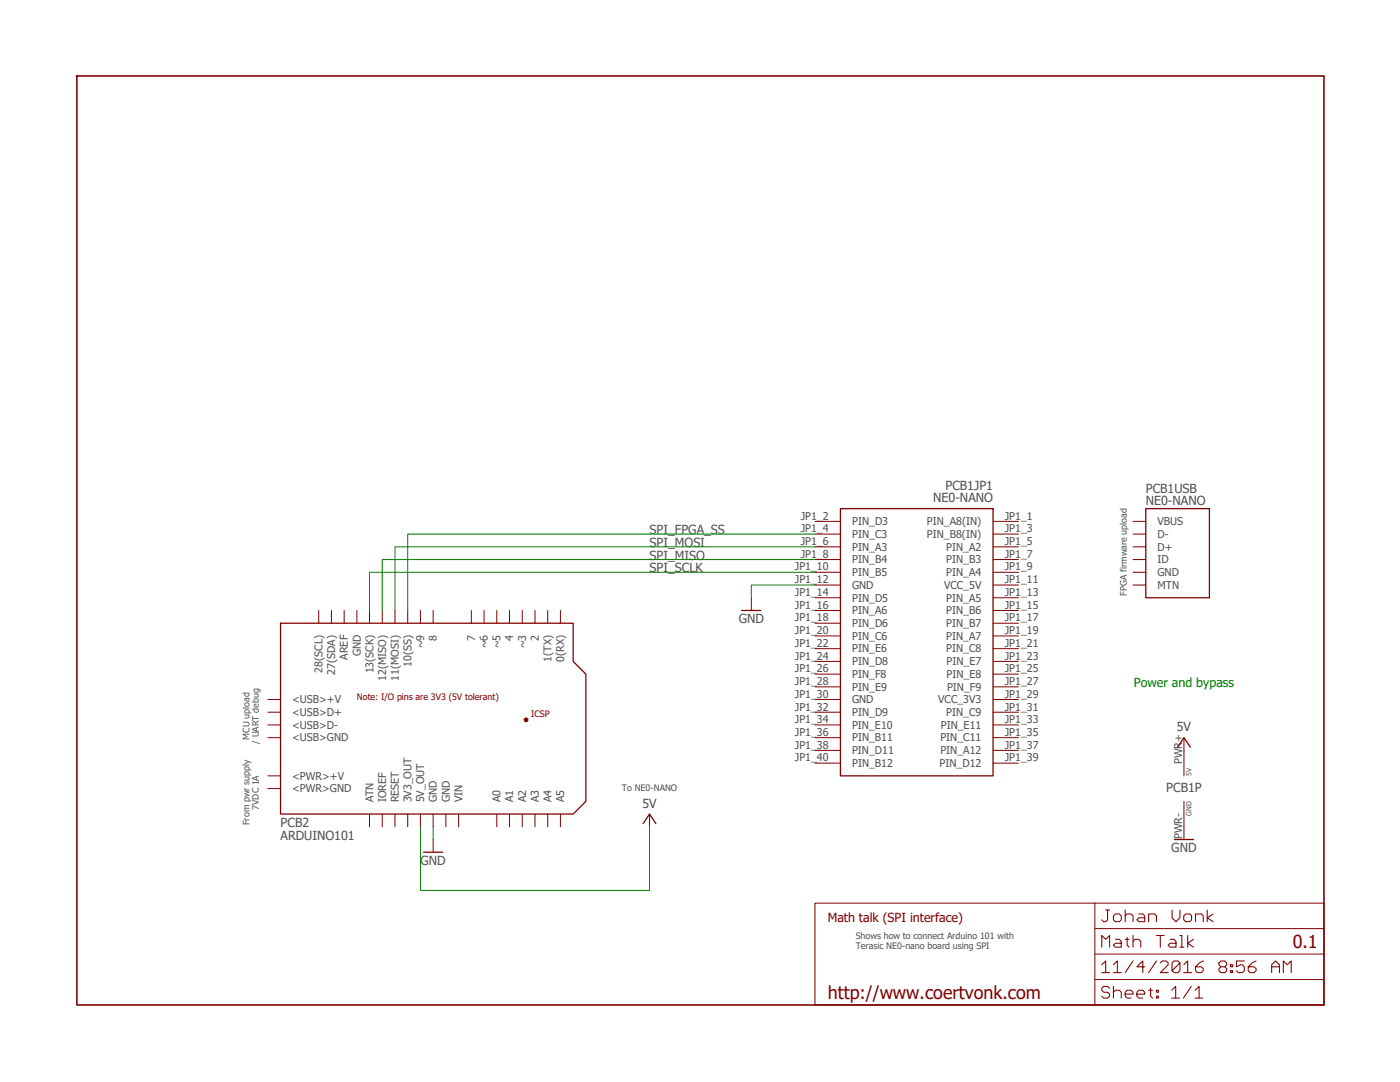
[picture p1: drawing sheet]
<?xml version="1.0" encoding="utf-8"?>
<!DOCTYPE eagle SYSTEM "eagle.dtd">
<eagle version="7.7.0">
<drawing>
<settings>
<setting alwaysvectorfont="no"/>
<setting verticaltext="up"/>
</settings>
<grid distance="0.1" unitdist="inch" unit="inch" style="lines" multiple="1" display="no" altdistance="0.01" altunitdist="inch" altunit="inch"/>
<schematic xreflabel="%F%N/%S.%C%R" xrefpart="/%S.%C%R">
<libraries>
<library name="Coert Vonk">
<symbols>
<symbol name="5V-GND">
<text x="1.524" y="-2.54" size="1.016" layer="95" rot="R90" align="bottom-right">GND</text>
<text x="1.524" y="2.54" size="1.016" layer="95" rot="R90">5V</text>
<text x="0" y="-0.762" size="1.778" layer="95" align="bottom-center">&gt;NAME</text>
<pin name="5V" x="0" y="7.62" visible="pad" length="middle" direction="pwr" rot="R270"/>
<pin name="GND" x="0" y="-7.62" visible="pad" length="middle" direction="pwr" rot="R90"/>
</symbol>
<symbol name="5V">
<wire x1="1.27" y1="-1.905" x2="0" y2="0" width="0.254" layer="94"/>
<wire x1="0" y1="0" x2="-1.27" y2="-1.905" width="0.254" layer="94"/>
<text x="0" y="1.27" size="1.778" layer="96" align="bottom-center">&gt;VALUE</text>
<pin name="+5V" x="0" y="-2.54" visible="off" length="short" direction="sup" rot="R90"/>
</symbol>
<symbol name="GND">
<wire x1="-1.905" y1="0" x2="1.905" y2="0" width="0.254" layer="94"/>
<text x="0" y="-2.54" size="1.778" layer="96" align="bottom-center">&gt;VALUE</text>
<pin name="GND" x="0" y="2.54" visible="off" length="short" direction="sup" rot="R270"/>
</symbol>
<symbol name="FRAME_LETTER_L">
<frame x1="0" y1="0" x2="248.92" y2="185.42" columns="12" rows="17" layer="94" border-left="no" border-top="no" border-right="no" border-bottom="no"/>
</symbol>
<symbol name="FRAME_DOCFIELD">
<wire x1="0" y1="0" x2="55.88" y2="0" width="0.1016" layer="94"/>
<wire x1="101.6" y1="20.32" x2="55.88" y2="20.32" width="0.1016" layer="94"/>
<wire x1="101.6" y1="20.32" x2="101.6" y2="15.24" width="0.1016" layer="94"/>
<wire x1="101.6" y1="15.24" x2="101.6" y2="10.16" width="0.1016" layer="94"/>
<wire x1="101.6" y1="10.16" x2="101.6" y2="5.08" width="0.1016" layer="94"/>
<wire x1="55.88" y1="5.08" x2="55.88" y2="0" width="0.1016" layer="94"/>
<wire x1="55.88" y1="0" x2="101.6" y2="0" width="0.1016" layer="94"/>
<wire x1="55.88" y1="20.32" x2="55.88" y2="15.24" width="0.1016" layer="94"/>
<wire x1="55.88" y1="15.24" x2="55.88" y2="10.16" width="0.1016" layer="94"/>
<wire x1="55.88" y1="10.16" x2="55.88" y2="5.08" width="0.1016" layer="94"/>
<wire x1="55.88" y1="5.08" x2="101.6" y2="5.08" width="0.1016" layer="94"/>
<wire x1="101.6" y1="5.08" x2="101.6" y2="0" width="0.1016" layer="94"/>
<text x="57.15" y="6.35" size="2.54" layer="94" font="vector">&gt;LAST_DATE_TIME</text>
<text x="57.15" y="1.27" size="2.54" layer="94" font="vector">Sheet:</text>
<text x="71.12" y="1.27" size="2.54" layer="94" font="vector">&gt;SHEET</text>
<text x="57.15" y="11.43" size="2.54" layer="94" font="vector">&gt;DRAWING_NAME</text>
<text x="100.33" y="11.43" size="2.54" layer="94" align="bottom-right">&gt;REV</text>
<text x="2.54" y="1.27" size="2.54" layer="94">&gt;URL</text>
<wire x1="55.88" y1="10.16" x2="101.6" y2="10.16" width="0.1016" layer="94"/>
<wire x1="55.88" y1="15.24" x2="101.6" y2="15.24" width="0.1016" layer="94"/>
<wire x1="55.88" y1="20.32" x2="0" y2="20.32" width="0.1016" layer="94"/>
<wire x1="0" y1="20.32" x2="0" y2="0" width="0.1016" layer="94"/>
<text x="2.54" y="16.51" size="1.778" layer="94">&gt;DESCRIPTION</text>
<text x="57.15" y="16.51" size="2.54" layer="94" font="vector">&gt;AUTHOR_NAME</text>
</symbol>
<symbol name="ARDUINO101">
<pin name="28(SCL)" x="7.62" y="40.64" visible="pin" length="short" rot="R270"/>
<pin name="27(SDA)" x="10.16" y="40.64" visible="pin" length="short" rot="R270"/>
<pin name="AREF" x="12.7" y="40.64" visible="pin" length="short" rot="R270"/>
<pin name="GND@3" x="15.24" y="40.64" visible="pin" length="short" direction="pwr" rot="R270"/>
<pin name="13(SCK)" x="17.78" y="40.64" visible="pin" length="short" rot="R270"/>
<pin name="12(MISO)" x="20.32" y="40.64" visible="pin" length="short" rot="R270"/>
<pin name="11(MOSI)" x="22.86" y="40.64" visible="pin" length="short" rot="R270"/>
<pin name="10(SS)" x="25.4" y="40.64" visible="pin" length="short" rot="R270"/>
<pin name="~9" x="27.94" y="40.64" visible="pin" length="short" rot="R270"/>
<pin name="8" x="30.48" y="40.64" visible="pin" length="short" rot="R270"/>
<pin name="7" x="38.1" y="40.64" visible="pin" length="short" rot="R270"/>
<pin name="~6" x="40.64" y="40.64" visible="pin" length="short" rot="R270"/>
<pin name="~5" x="43.18" y="40.64" visible="pin" length="short" rot="R270"/>
<pin name="4" x="45.72" y="40.64" visible="pin" length="short" rot="R270"/>
<pin name="~3" x="48.26" y="40.64" visible="pin" length="short" rot="R270"/>
<pin name="2" x="50.8" y="40.64" visible="pin" length="short" rot="R270"/>
<pin name="1(TX)" x="53.34" y="40.64" visible="pin" length="short" rot="R270"/>
<pin name="0(RX)" x="55.88" y="40.64" visible="pin" length="short" rot="R270"/>
<pin name="A5" x="55.88" y="-2.54" visible="pin" length="short" rot="R90"/>
<pin name="A4" x="53.34" y="-2.54" visible="pin" length="short" rot="R90"/>
<pin name="A3" x="50.8" y="-2.54" visible="pin" length="short" rot="R90"/>
<pin name="A2" x="48.26" y="-2.54" visible="pin" length="short" rot="R90"/>
<pin name="A1" x="45.72" y="-2.54" visible="pin" length="short" rot="R90"/>
<pin name="A0" x="43.18" y="-2.54" visible="pin" length="short" rot="R90"/>
<pin name="VIN" x="35.56" y="-2.54" visible="pin" length="short" rot="R90"/>
<pin name="GND@2" x="33.02" y="-2.54" visible="pin" length="short" direction="pwr" rot="R90"/>
<pin name="GND@1" x="30.48" y="-2.54" visible="pin" length="short" direction="pwr" rot="R90"/>
<pin name="5V_OUT" x="27.94" y="-2.54" visible="pin" length="short" direction="pwr" rot="R90"/>
<pin name="3V3_OUT" x="25.4" y="-2.54" visible="pin" length="short" direction="pwr" rot="R90"/>
<pin name="RESET" x="22.86" y="-2.54" visible="pin" length="short" rot="R90"/>
<pin name="IOREF" x="20.32" y="-2.54" visible="pin" length="short" rot="R90"/>
<pin name="ATN" x="17.78" y="-2.54" visible="pin" length="short" rot="R90"/>
<pin name="&lt;PWR&gt;GND" x="-2.54" y="5.08" visible="pin" length="short"/>
<pin name="&lt;PWR&gt;+V" x="-2.54" y="7.62" visible="pin" length="short"/>
<pin name="&lt;USB&gt;GND" x="-2.54" y="15.24" visible="pin" length="short" direction="pwr"/>
<pin name="&lt;USB&gt;D-" x="-2.54" y="17.78" visible="pin" length="short"/>
<pin name="&lt;USB&gt;D+" x="-2.54" y="20.32" visible="pin" length="short"/>
<pin name="&lt;USB&gt;+V" x="-2.54" y="22.86" visible="pin" length="short" direction="pwr"/>
<wire x1="0" y1="38.1" x2="58.42" y2="38.1" width="0.254" layer="94"/>
<wire x1="58.42" y1="38.1" x2="58.42" y2="30.48" width="0.254" layer="94"/>
<wire x1="58.42" y1="30.48" x2="60.96" y2="27.94" width="0.254" layer="94"/>
<wire x1="60.96" y1="27.94" x2="60.96" y2="2.54" width="0.254" layer="94"/>
<wire x1="60.96" y1="2.54" x2="58.42" y2="0" width="0.254" layer="94"/>
<wire x1="58.42" y1="0" x2="0" y2="0" width="0.254" layer="94"/>
<wire x1="0" y1="0" x2="0" y2="38.1" width="0.254" layer="94"/>
<pin name="+5V" x="53.34" y="17.78" visible="off" length="point"/>
<pin name="MOSI" x="53.34" y="15.24" visible="off" length="point"/>
<pin name="GND_" x="53.34" y="12.7" visible="off" length="point"/>
<pin name="RESET." x="50.8" y="12.7" visible="off" length="point" rot="R180"/>
<pin name="SCK" x="50.8" y="15.24" visible="off" length="point" rot="R180"/>
<pin name="MISO" x="50.8" y="17.78" visible="off" length="point" rot="R180"/>
<text x="50.038" y="19.304" size="1.27" layer="94">ICSP</text>
<circle x="49.022" y="18.796" radius="0.254" width="0.254" layer="94"/>
<text x="15.24" y="22.86" size="1.27" layer="94">Note: I/O pins are 3V3 (5V tolerant)</text>
<text x="0" y="-2.54" size="1.778" layer="95">&gt;NAME</text>
<text x="0" y="-5.08" size="1.778" layer="96">&gt;VALUE</text>
</symbol>
<symbol name="NE0-NANO-JP1">
<pin name="PIN_A8(IN)" x="-5.08" y="50.8" length="middle" direction="in"/>
<pin name="PIN_D3" x="35.56" y="50.8" length="middle" rot="R180"/>
<pin name="PIN_B8(IN)" x="-5.08" y="48.26" length="middle" direction="in"/>
<pin name="PIN_C3" x="35.56" y="48.26" length="middle" rot="R180"/>
<pin name="PIN_A2" x="-5.08" y="45.72" length="middle"/>
<pin name="PIN_A3" x="35.56" y="45.72" length="middle" rot="R180"/>
<pin name="PIN_B3" x="-5.08" y="43.18" length="middle"/>
<pin name="PIN_B4" x="35.56" y="43.18" length="middle" rot="R180"/>
<pin name="PIN_A4" x="-5.08" y="40.64" length="middle"/>
<pin name="PIN_B5" x="35.56" y="40.64" length="middle" rot="R180"/>
<pin name="VCC_5V" x="-5.08" y="38.1" length="middle"/>
<pin name="GND@1" x="35.56" y="38.1" length="middle" rot="R180"/>
<pin name="PIN_A5" x="-5.08" y="35.56" length="middle"/>
<pin name="PIN_D5" x="35.56" y="35.56" length="middle" rot="R180"/>
<pin name="PIN_B6" x="-5.08" y="33.02" length="middle"/>
<pin name="PIN_A6" x="35.56" y="33.02" length="middle" rot="R180"/>
<pin name="PIN_B7" x="-5.08" y="30.48" length="middle"/>
<pin name="PIN_D6" x="35.56" y="30.48" length="middle" rot="R180"/>
<pin name="PIN_A7" x="-5.08" y="27.94" length="middle"/>
<pin name="PIN_C6" x="35.56" y="27.94" length="middle" rot="R180"/>
<pin name="PIN_C8" x="-5.08" y="25.4" length="middle"/>
<pin name="PIN_E6" x="35.56" y="25.4" length="middle" rot="R180"/>
<pin name="PIN_E7" x="-5.08" y="22.86" length="middle"/>
<pin name="PIN_D8" x="35.56" y="22.86" length="middle" rot="R180"/>
<pin name="PIN_E8" x="-5.08" y="20.32" length="middle"/>
<pin name="PIN_F8" x="35.56" y="20.32" length="middle" rot="R180"/>
<pin name="PIN_F9" x="-5.08" y="17.78" length="middle"/>
<pin name="PIN_E9" x="35.56" y="17.78" length="middle" rot="R180"/>
<pin name="VCC_3V3" x="-5.08" y="15.24" length="middle"/>
<pin name="GND@2" x="35.56" y="15.24" length="middle" rot="R180"/>
<pin name="PIN_C9" x="-5.08" y="12.7" length="middle"/>
<pin name="PIN_D9" x="35.56" y="12.7" length="middle" rot="R180"/>
<pin name="PIN_E11" x="-5.08" y="10.16" length="middle"/>
<pin name="PIN_E10" x="35.56" y="10.16" length="middle" rot="R180"/>
<pin name="PIN_C11" x="-5.08" y="7.62" length="middle"/>
<pin name="PIN_B11" x="35.56" y="7.62" length="middle" rot="R180"/>
<pin name="PIN_A12" x="-5.08" y="5.08" length="middle"/>
<pin name="PIN_D11" x="35.56" y="5.08" length="middle" rot="R180"/>
<pin name="PIN_D12" x="-5.08" y="2.54" length="middle"/>
<pin name="PIN_B12" x="35.56" y="2.54" length="middle" rot="R180"/>
<wire x1="0" y1="53.34" x2="30.48" y2="53.34" width="0.254" layer="94"/>
<wire x1="30.48" y1="53.34" x2="30.48" y2="0" width="0.254" layer="94"/>
<wire x1="30.48" y1="0" x2="0" y2="0" width="0.254" layer="94"/>
<wire x1="0" y1="0" x2="0" y2="53.34" width="0.254" layer="94"/>
<text x="0" y="57.15" size="1.778" layer="95">&gt;NAME</text>
<text x="0" y="54.61" size="1.778" layer="96">&gt;VALUE</text>
</symbol>
<symbol name="NE0-NANO-JP2">
<pin name="PIN_T9(IN)" x="-5.08" y="50.8" length="middle" direction="in"/>
<pin name="PIN_F13" x="35.56" y="50.8" length="middle" rot="R180"/>
<pin name="PIN_R9(IN)" x="-5.08" y="48.26" length="middle" direction="in"/>
<pin name="PIN_T15" x="35.56" y="48.26" length="middle" rot="R180"/>
<pin name="PIN_T14" x="-5.08" y="45.72" length="middle"/>
<pin name="PIN_T13" x="35.56" y="45.72" length="middle" rot="R180"/>
<pin name="PIN_R13" x="-5.08" y="43.18" length="middle"/>
<pin name="PIN_T12" x="35.56" y="43.18" length="middle" rot="R180"/>
<pin name="PIN_R12" x="-5.08" y="40.64" length="middle"/>
<pin name="PIN_T11" x="35.56" y="40.64" length="middle" rot="R180"/>
<pin name="VCC_5V" x="-5.08" y="38.1" length="middle"/>
<pin name="GND@1" x="35.56" y="38.1" length="middle" rot="R180"/>
<pin name="PIN_T10" x="-5.08" y="35.56" length="middle"/>
<pin name="PIN_R11" x="35.56" y="35.56" length="middle" rot="R180"/>
<pin name="PIN_P11" x="-5.08" y="33.02" length="middle"/>
<pin name="PIN_R10" x="35.56" y="33.02" length="middle" rot="R180"/>
<pin name="PIN_N12" x="-5.08" y="30.48" length="middle"/>
<pin name="PIN_P9" x="35.56" y="30.48" length="middle" rot="R180"/>
<pin name="PIN_N9" x="-5.08" y="27.94" length="middle"/>
<pin name="PIN_N11" x="35.56" y="27.94" length="middle" rot="R180"/>
<pin name="PIN_L16" x="-5.08" y="25.4" length="middle"/>
<pin name="PIN_K16" x="35.56" y="25.4" length="middle" rot="R180"/>
<pin name="PIN_R16" x="-5.08" y="22.86" length="middle"/>
<pin name="PIN_L15" x="35.56" y="22.86" length="middle" rot="R180"/>
<pin name="PIN_P15" x="-5.08" y="20.32" length="middle"/>
<pin name="PIN_P16" x="35.56" y="20.32" length="middle" rot="R180"/>
<pin name="PIN_R14" x="-5.08" y="17.78" length="middle"/>
<pin name="PIN_N16" x="35.56" y="17.78" length="middle" rot="R180"/>
<pin name="VCC_3V3" x="-5.08" y="15.24" length="middle"/>
<pin name="GND@2" x="35.56" y="15.24" length="middle" rot="R180"/>
<pin name="PIN_N15" x="-5.08" y="12.7" length="middle"/>
<pin name="PIN_P14" x="35.56" y="12.7" length="middle" rot="R180"/>
<pin name="PIN_L14" x="-5.08" y="10.16" length="middle"/>
<pin name="PIN_N14" x="35.56" y="10.16" length="middle" rot="R180"/>
<pin name="PIN_M10" x="-5.08" y="7.62" length="middle"/>
<pin name="PIN_L13" x="35.56" y="7.62" length="middle" rot="R180"/>
<pin name="PIN_J16" x="-5.08" y="5.08" length="middle"/>
<pin name="PIN_K15" x="35.56" y="5.08" length="middle" rot="R180"/>
<pin name="PIN_J13" x="-5.08" y="2.54" length="middle"/>
<pin name="PIN_J14" x="35.56" y="2.54" length="middle" rot="R180"/>
<wire x1="0" y1="53.34" x2="30.48" y2="53.34" width="0.254" layer="94"/>
<wire x1="30.48" y1="53.34" x2="30.48" y2="0" width="0.254" layer="94"/>
<wire x1="30.48" y1="0" x2="0" y2="0" width="0.254" layer="94"/>
<wire x1="0" y1="0" x2="0" y2="53.34" width="0.254" layer="94"/>
<text x="0" y="57.15" size="1.778" layer="95">&gt;NAME</text>
<text x="0" y="54.61" size="1.778" layer="96">&gt;VALUE</text>
</symbol>
<symbol name="NE0-NANO-JP3">
<pin name="VCC_3.3V" x="-5.08" y="33.02" length="middle"/>
<pin name="PIN_E15(IN)" x="35.56" y="33.02" length="middle" direction="in" rot="R180"/>
<pin name="PIN_E16(IN)" x="-5.08" y="30.48" length="middle" direction="in"/>
<pin name="PIN_M16(IN)" x="35.56" y="30.48" length="middle" direction="in" rot="R180"/>
<pin name="PIN_A14" x="-5.08" y="27.94" length="middle"/>
<pin name="PIN_B16" x="35.56" y="27.94" length="middle" rot="R180"/>
<pin name="PIN_C14" x="-5.08" y="25.4" length="middle"/>
<pin name="PIN_C16" x="35.56" y="25.4" length="middle" rot="R180"/>
<pin name="PIN_C15" x="-5.08" y="22.86" length="middle"/>
<pin name="PIN_D16" x="35.56" y="22.86" length="middle" rot="R180"/>
<pin name="PIN_D15" x="-5.08" y="20.32" length="middle"/>
<pin name="PIN_D14" x="35.56" y="20.32" length="middle" rot="R180"/>
<pin name="PIN_F15" x="-5.08" y="17.78" length="middle"/>
<pin name="PIN_F16" x="35.56" y="17.78" length="middle" rot="R180"/>
<pin name="PIN_F14" x="-5.08" y="15.24" length="middle"/>
<pin name="PIN_G16" x="35.56" y="15.24" length="middle" rot="R180"/>
<pin name="PIN_G15" x="-5.08" y="12.7" length="middle"/>
<pin name="ANALOG_IN5" x="35.56" y="12.7" length="middle" rot="R180"/>
<pin name="ANALOG_IN6" x="-5.08" y="10.16" length="middle"/>
<pin name="ANALOG_IN7" x="35.56" y="10.16" length="middle" rot="R180"/>
<pin name="ANALOG_IN3" x="-5.08" y="7.62" length="middle"/>
<pin name="ANALOG_IN2" x="35.56" y="7.62" length="middle" rot="R180"/>
<pin name="ANALOG_IN4" x="-5.08" y="5.08" length="middle"/>
<pin name="ANALOG_IN0" x="35.56" y="5.08" length="middle" rot="R180"/>
<pin name="ANALOG_IN1" x="-5.08" y="2.54" length="middle"/>
<pin name="GND" x="35.56" y="2.54" length="middle" rot="R180"/>
<wire x1="0" y1="35.56" x2="30.48" y2="35.56" width="0.254" layer="94"/>
<wire x1="30.48" y1="35.56" x2="30.48" y2="0" width="0.254" layer="94"/>
<wire x1="30.48" y1="0" x2="0" y2="0" width="0.254" layer="94"/>
<wire x1="0" y1="0" x2="0" y2="35.56" width="0.254" layer="94"/>
<text x="0" y="39.37" size="1.778" layer="95">&gt;NAME</text>
<text x="0" y="36.83" size="1.778" layer="96">&gt;VALUE</text>
</symbol>
<symbol name="USB-5PIN">
<wire x1="12.7" y1="12.7" x2="0" y2="12.7" width="0.254" layer="94"/>
<wire x1="0" y1="12.7" x2="0" y2="-5.08" width="0.254" layer="94"/>
<wire x1="0" y1="-5.08" x2="12.7" y2="-5.08" width="0.254" layer="94"/>
<pin name="D+" x="-2.54" y="5.08" visible="pin" length="short"/>
<pin name="D-" x="-2.54" y="7.62" visible="pin" length="short"/>
<pin name="VBUS" x="-2.54" y="10.16" visible="pin" length="short"/>
<pin name="GND" x="-2.54" y="0" visible="pin" length="short"/>
<pin name="ID" x="-2.54" y="2.54" visible="pin" length="short"/>
<pin name="MTN" x="-2.54" y="-2.54" visible="pin" length="short"/>
<text x="0" y="15.875" size="1.778" layer="95">&gt;NAME</text>
<text x="0" y="13.335" size="1.778" layer="96">&gt;VALUE</text>
<wire x1="12.7" y1="12.7" x2="12.7" y2="-5.08" width="0.254" layer="94"/>
</symbol>
</symbols>
<devicesets>
<deviceset name="5V" prefix="P+">
<gates>
<gate name="1" symbol="5V" x="0" y="0"/>
</gates>
<devices>
<device name="">
<technologies>
<technology name=""/>
</technologies>
</device>
</devices>
</deviceset>
<deviceset name="GND" prefix="GND">
<gates>
<gate name="1" symbol="GND" x="0" y="0"/>
</gates>
<devices>
<device name="">
<technologies>
<technology name=""/>
</technologies>
</device>
</devices>
</deviceset>
<deviceset name="FRAME_LETTER_L">
<gates>
<gate name="G$1" symbol="FRAME_LETTER_L" x="0" y="0"/>
<gate name="G$2" symbol="FRAME_DOCFIELD" x="147.32" y="0"/>
</gates>
<devices>
<device name="">
<technologies>
<technology name="">
<attribute name="AUTHOR_NAME" value="Coert Vonk" constant="no"/>
<attribute name="DESCRIPTION" value="To enter description, right-clicking frame and select attributes" constant="no"/>
</technology>
</technologies>
</device>
</devices>
</deviceset>
<deviceset name="ARDUINO101" prefix="PCB">
<gates>
<gate name="G$1" symbol="ARDUINO101" x="0" y="0"/>
</gates>
<devices>
<device name="" package="ARDUINO101">
<connects>
<connect gate="G$1" pin="+5V" pad="+5V"/>
<connect gate="G$1" pin="0(RX)" pad="0"/>
<connect gate="G$1" pin="1(TX)" pad="1"/>
<connect gate="G$1" pin="10(SS)" pad="10"/>
<connect gate="G$1" pin="11(MOSI)" pad="11"/>
<connect gate="G$1" pin="12(MISO)" pad="12"/>
<connect gate="G$1" pin="13(SCK)" pad="13"/>
<connect gate="G$1" pin="2" pad="2"/>
<connect gate="G$1" pin="27(SDA)" pad="SDA"/>
<connect gate="G$1" pin="28(SCL)" pad="SCL"/>
<connect gate="G$1" pin="3V3_OUT" pad="3.3V"/>
<connect gate="G$1" pin="4" pad="4"/>
<connect gate="G$1" pin="5V_OUT" pad="5V"/>
<connect gate="G$1" pin="7" pad="7"/>
<connect gate="G$1" pin="8" pad="8"/>
<connect gate="G$1" pin="&lt;PWR&gt;+V" pad="&lt;PWR&gt;+V"/>
<connect gate="G$1" pin="&lt;PWR&gt;GND" pad="&lt;PWR&gt;-V"/>
<connect gate="G$1" pin="&lt;USB&gt;+V" pad="&lt;USB&gt;+V"/>
<connect gate="G$1" pin="&lt;USB&gt;D+" pad="&lt;USB&gt;D+"/>
<connect gate="G$1" pin="&lt;USB&gt;D-" pad="&lt;USB&gt;D-"/>
<connect gate="G$1" pin="&lt;USB&gt;GND" pad="&lt;USB&gt;GND"/>
<connect gate="G$1" pin="A0" pad="A0"/>
<connect gate="G$1" pin="A1" pad="A1"/>
<connect gate="G$1" pin="A2" pad="A2"/>
<connect gate="G$1" pin="A3" pad="A3"/>
<connect gate="G$1" pin="A4" pad="A4"/>
<connect gate="G$1" pin="A5" pad="A5"/>
<connect gate="G$1" pin="AREF" pad="AREF"/>
<connect gate="G$1" pin="ATN" pad="ATN"/>
<connect gate="G$1" pin="GND@1" pad="GND.."/>
<connect gate="G$1" pin="GND@2" pad="GND."/>
<connect gate="G$1" pin="GND@3" pad="GND"/>
<connect gate="G$1" pin="GND_" pad="GND_"/>
<connect gate="G$1" pin="IOREF" pad="I/OREF"/>
<connect gate="G$1" pin="MISO" pad="MISO"/>
<connect gate="G$1" pin="MOSI" pad="MOSI"/>
<connect gate="G$1" pin="RESET" pad="RESET"/>
<connect gate="G$1" pin="RESET." pad="RESET."/>
<connect gate="G$1" pin="SCK" pad="SCK"/>
<connect gate="G$1" pin="VIN" pad="VIN"/>
<connect gate="G$1" pin="~3" pad="3"/>
<connect gate="G$1" pin="~5" pad="5"/>
<connect gate="G$1" pin="~6" pad="6"/>
<connect gate="G$1" pin="~9" pad="9"/>
</connects>
<technologies>
<technology name=""/>
</technologies>
</device>
</devices>
</deviceset>
<deviceset name="NE0-NANO" prefix="PCB">
<gates>
<gate name="JP1" symbol="NE0-NANO-JP1" x="-43.18" y="0"/>
<gate name="JP2" symbol="NE0-NANO-JP2" x="7.62" y="0"/>
<gate name="JP3" symbol="NE0-NANO-JP3" x="66.04" y="15.24"/>
<gate name="P" symbol="5V-GND" x="66.04" y="-5.08"/>
<gate name="USB" symbol="USB-5PIN" x="88.9" y="-10.16"/>
</gates>
<devices>
<device name="" package="NE0-NANO">
<connects>
<connect gate="JP1" pin="GND@1" pad="JP1_12"/>
<connect gate="JP1" pin="GND@2" pad="JP1_30"/>
<connect gate="JP1" pin="PIN_A12" pad="JP1_37"/>
<connect gate="JP1" pin="PIN_A2" pad="JP1_5"/>
<connect gate="JP1" pin="PIN_A3" pad="JP1_6"/>
<connect gate="JP1" pin="PIN_A4" pad="JP1_9"/>
<connect gate="JP1" pin="PIN_A5" pad="JP1_13"/>
<connect gate="JP1" pin="PIN_A6" pad="JP1_16"/>
<connect gate="JP1" pin="PIN_A7" pad="JP1_19"/>
<connect gate="JP1" pin="PIN_A8(IN)" pad="JP1_1"/>
<connect gate="JP1" pin="PIN_B11" pad="JP1_36"/>
<connect gate="JP1" pin="PIN_B12" pad="JP1_40"/>
<connect gate="JP1" pin="PIN_B3" pad="JP1_7"/>
<connect gate="JP1" pin="PIN_B4" pad="JP1_8"/>
<connect gate="JP1" pin="PIN_B5" pad="JP1_10"/>
<connect gate="JP1" pin="PIN_B6" pad="JP1_15"/>
<connect gate="JP1" pin="PIN_B7" pad="JP1_17"/>
<connect gate="JP1" pin="PIN_B8(IN)" pad="JP1_3"/>
<connect gate="JP1" pin="PIN_C11" pad="JP1_35"/>
<connect gate="JP1" pin="PIN_C3" pad="JP1_4"/>
<connect gate="JP1" pin="PIN_C6" pad="JP1_20"/>
<connect gate="JP1" pin="PIN_C8" pad="JP1_21"/>
<connect gate="JP1" pin="PIN_C9" pad="JP1_31"/>
<connect gate="JP1" pin="PIN_D11" pad="JP1_38"/>
<connect gate="JP1" pin="PIN_D12" pad="JP1_39"/>
<connect gate="JP1" pin="PIN_D3" pad="JP1_2"/>
<connect gate="JP1" pin="PIN_D5" pad="JP1_14"/>
<connect gate="JP1" pin="PIN_D6" pad="JP1_18"/>
<connect gate="JP1" pin="PIN_D8" pad="JP1_24"/>
<connect gate="JP1" pin="PIN_D9" pad="JP1_32"/>
<connect gate="JP1" pin="PIN_E10" pad="JP1_34"/>
<connect gate="JP1" pin="PIN_E11" pad="JP1_33"/>
<connect gate="JP1" pin="PIN_E6" pad="JP1_22"/>
<connect gate="JP1" pin="PIN_E7" pad="JP1_23"/>
<connect gate="JP1" pin="PIN_E8" pad="JP1_25"/>
<connect gate="JP1" pin="PIN_E9" pad="JP1_28"/>
<connect gate="JP1" pin="PIN_F8" pad="JP1_26"/>
<connect gate="JP1" pin="PIN_F9" pad="JP1_27"/>
<connect gate="JP1" pin="VCC_3V3" pad="JP1_29"/>
<connect gate="JP1" pin="VCC_5V" pad="JP1_11"/>
<connect gate="JP2" pin="GND@1" pad="JP2_12"/>
<connect gate="JP2" pin="GND@2" pad="JP2_30"/>
<connect gate="JP2" pin="PIN_F13" pad="JP2_2"/>
<connect gate="JP2" pin="PIN_J13" pad="JP2_39"/>
<connect gate="JP2" pin="PIN_J14" pad="JP2_40"/>
<connect gate="JP2" pin="PIN_J16" pad="JP2_37"/>
<connect gate="JP2" pin="PIN_K15" pad="JP2_38"/>
<connect gate="JP2" pin="PIN_K16" pad="JP2_22"/>
<connect gate="JP2" pin="PIN_L13" pad="JP2_36"/>
<connect gate="JP2" pin="PIN_L14" pad="JP2_33"/>
<connect gate="JP2" pin="PIN_L15" pad="JP2_24"/>
<connect gate="JP2" pin="PIN_L16" pad="JP2_21"/>
<connect gate="JP2" pin="PIN_M10" pad="JP2_35"/>
<connect gate="JP2" pin="PIN_N11" pad="JP2_20"/>
<connect gate="JP2" pin="PIN_N12" pad="JP2_17"/>
<connect gate="JP2" pin="PIN_N14" pad="JP2_34"/>
<connect gate="JP2" pin="PIN_N15" pad="JP2_31"/>
<connect gate="JP2" pin="PIN_N16" pad="JP2_28"/>
<connect gate="JP2" pin="PIN_N9" pad="JP2_19"/>
<connect gate="JP2" pin="PIN_P11" pad="JP2_15"/>
<connect gate="JP2" pin="PIN_P14" pad="JP2_32"/>
<connect gate="JP2" pin="PIN_P15" pad="JP2_25"/>
<connect gate="JP2" pin="PIN_P16" pad="JP2_26"/>
<connect gate="JP2" pin="PIN_P9" pad="JP2_18"/>
<connect gate="JP2" pin="PIN_R10" pad="JP2_16"/>
<connect gate="JP2" pin="PIN_R11" pad="JP2_14"/>
<connect gate="JP2" pin="PIN_R12" pad="JP2_9"/>
<connect gate="JP2" pin="PIN_R13" pad="JP2_7"/>
<connect gate="JP2" pin="PIN_R14" pad="JP2_27"/>
<connect gate="JP2" pin="PIN_R16" pad="JP2_23"/>
<connect gate="JP2" pin="PIN_R9(IN)" pad="JP2_3"/>
<connect gate="JP2" pin="PIN_T10" pad="JP2_13"/>
<connect gate="JP2" pin="PIN_T11" pad="JP2_10"/>
<connect gate="JP2" pin="PIN_T12" pad="JP2_8"/>
<connect gate="JP2" pin="PIN_T13" pad="JP2_6"/>
<connect gate="JP2" pin="PIN_T14" pad="JP2_5"/>
<connect gate="JP2" pin="PIN_T15" pad="JP2_4"/>
<connect gate="JP2" pin="PIN_T9(IN)" pad="JP2_1"/>
<connect gate="JP2" pin="VCC_3V3" pad="JP2_29"/>
<connect gate="JP2" pin="VCC_5V" pad="JP2_11"/>
<connect gate="JP3" pin="ANALOG_IN0" pad="JP3_24"/>
<connect gate="JP3" pin="ANALOG_IN1" pad="JP3_25"/>
<connect gate="JP3" pin="ANALOG_IN2" pad="JP3_22"/>
<connect gate="JP3" pin="ANALOG_IN3" pad="JP3_21"/>
<connect gate="JP3" pin="ANALOG_IN4" pad="JP3_23"/>
<connect gate="JP3" pin="ANALOG_IN5" pad="JP3_18"/>
<connect gate="JP3" pin="ANALOG_IN6" pad="JP3_19"/>
<connect gate="JP3" pin="ANALOG_IN7" pad="JP3_20"/>
<connect gate="JP3" pin="GND" pad="JP3_26"/>
<connect gate="JP3" pin="PIN_A14" pad="JP3_5"/>
<connect gate="JP3" pin="PIN_B16" pad="JP3_6"/>
<connect gate="JP3" pin="PIN_C14" pad="JP3_7"/>
<connect gate="JP3" pin="PIN_C15" pad="JP3_9"/>
<connect gate="JP3" pin="PIN_C16" pad="JP3_8"/>
<connect gate="JP3" pin="PIN_D14" pad="JP3_12"/>
<connect gate="JP3" pin="PIN_D15" pad="JP3_11"/>
<connect gate="JP3" pin="PIN_D16" pad="JP3_10"/>
<connect gate="JP3" pin="PIN_E15(IN)" pad="JP3_2"/>
<connect gate="JP3" pin="PIN_E16(IN)" pad="JP3_3"/>
<connect gate="JP3" pin="PIN_F14" pad="JP3_15"/>
<connect gate="JP3" pin="PIN_F15" pad="JP3_13"/>
<connect gate="JP3" pin="PIN_F16" pad="JP3_14"/>
<connect gate="JP3" pin="PIN_G15" pad="JP3_17"/>
<connect gate="JP3" pin="PIN_G16" pad="JP3_16"/>
<connect gate="JP3" pin="PIN_M16(IN)" pad="JP3_4"/>
<connect gate="JP3" pin="VCC_3.3V" pad="JP3_1"/>
<connect gate="P" pin="5V" pad="PWR+"/>
<connect gate="P" pin="GND" pad="PWR-"/>
<connect gate="USB" pin="D+" pad="USB_D+"/>
<connect gate="USB" pin="D-" pad="USB_D-"/>
<connect gate="USB" pin="GND" pad="USB_GND"/>
<connect gate="USB" pin="ID" pad="USB_ID"/>
<connect gate="USB" pin="MTN" pad="USB_MTN@1"/>
<connect gate="USB" pin="VBUS" pad="USB_VBUS"/>
</connects>
<technologies>
<technology name=""/>
</technologies>
</device>
</devices>
</deviceset>
</devicesets>
</library>
</libraries>
<attributes>
</attributes>
<variantdefs>
</variantdefs>
<classes>
<class number="0" name="default" width="0" drill="0">
</class>
</classes>
<parts>
<part name="P+6" library="Coert Vonk" deviceset="5V" device=""/>
<part name="P+7" library="Coert Vonk" deviceset="5V" device=""/>
<part name="GND1" library="Coert Vonk" deviceset="GND" device=""/>
<part name="GND7" library="Coert Vonk" deviceset="GND" device=""/>
<part name="U$1" library="Coert Vonk" deviceset="FRAME_LETTER_L" device="">
<attribute name="AUTHOR_NAME" value="Johan Vonk"/>
<attribute name="DESCRIPTION" value="Math talk (SPI interface)"/>
<attribute name="REV" value="0.1"/>
<attribute name="URL" value="http://www.coertvonk.com"/>
</part>
<part name="GND11" library="Coert Vonk" deviceset="GND" device=""/>
<part name="PCB2" library="Coert Vonk" deviceset="ARDUINO101" device=""/>
<part name="PCB1" library="Coert Vonk" deviceset="NE0-NANO" device=""/>
</parts>
<sheets>
<sheet>
<plain>
<text x="36.322" y="37.338" size="1.27" layer="97" rot="R90" align="bottom-center">MCU upload
/ UART debug</text>
<text x="209.55" y="70.104" size="1.27" layer="97" rot="R90" align="bottom-center">FPGA firmware upload</text>
<text x="114.3" y="22.352" size="1.27" layer="97" align="bottom-center">To NE0-NANO</text>
<text x="220.98" y="43.18" size="1.778" layer="91" align="bottom-center">Power and bypass</text>
<text x="36.322" y="22.098" size="1.27" layer="97" rot="R90" align="bottom-center">From pwr supply
7VDC 1A</text>
<text x="155.448" y="-9.144" size="1.27" layer="97">Shows how to connect Arduino 101 with
Terasic NE0-nano board using SPI</text>
</plain>
<instances>
<instance part="P+6" gate="1" x="220.98" y="33.02"/>
<instance part="P+7" gate="1" x="114.3" y="17.78"/>
<instance part="GND1" gate="1" x="71.12" y="10.16"/>
<instance part="GND7" gate="1" x="220.98" y="12.7"/>
<instance part="U$1" gate="G$1" x="0" y="-20.32"/>
<instance part="U$1" gate="G$2" x="147.32" y="-20.32">
<attribute name="URL" x="147.32" y="-20.32" size="1.778" layer="96" display="off"/>
<attribute name="REV" x="147.32" y="-20.32" size="1.778" layer="96" display="off"/>
</instance>
<instance part="GND11" gate="1" x="134.62" y="58.42"/>
<instance part="PCB2" gate="G$1" x="40.64" y="17.78"/>
<instance part="PCB1" gate="JP1" x="182.88" y="25.4" rot="MR0"/>
<instance part="PCB1" gate="P" x="220.98" y="22.86"/>
<instance part="PCB1" gate="USB" x="213.36" y="66.04"/>
</instances>
<busses>
</busses>
<nets>
<net name="+5V" class="0">
<segment>
<wire x1="68.58" y1="2.54" x2="68.58" y2="15.24" width="0.1524" layer="91"/>
<pinref part="P+7" gate="1" pin="+5V"/>
<wire x1="68.58" y1="2.54" x2="114.3" y2="2.54" width="0.1524" layer="91"/>
<wire x1="114.3" y1="2.54" x2="114.3" y2="15.24" width="0.1524" layer="91"/>
<pinref part="PCB2" gate="G$1" pin="5V_OUT"/>
</segment>
<segment>
<pinref part="P+6" gate="1" pin="+5V"/>
<pinref part="PCB1" gate="P" pin="5V"/>
</segment>
</net>
<net name="GND" class="0">
<segment>
<pinref part="GND1" gate="1" pin="GND"/>
<wire x1="71.12" y1="15.24" x2="71.12" y2="12.7" width="0.1524" layer="91"/>
<pinref part="PCB2" gate="G$1" pin="GND@1"/>
</segment>
<segment>
<pinref part="GND11" gate="1" pin="GND"/>
<wire x1="147.32" y1="63.5" x2="134.62" y2="63.5" width="0.1524" layer="91"/>
<wire x1="134.62" y1="63.5" x2="134.62" y2="60.96" width="0.1524" layer="91"/>
<pinref part="PCB1" gate="JP1" pin="GND@1"/>
</segment>
<segment>
<pinref part="GND7" gate="1" pin="GND"/>
<pinref part="PCB1" gate="P" pin="GND"/>
</segment>
</net>
<net name="SPI_SCLK" class="0">
<segment>
<wire x1="58.42" y1="58.42" x2="58.42" y2="66.04" width="0.1524" layer="91"/>
<wire x1="58.42" y1="66.04" x2="147.32" y2="66.04" width="0.1524" layer="91"/>
<label x="114.3" y="66.04" size="1.778" layer="95"/>
<pinref part="PCB2" gate="G$1" pin="13(SCK)"/>
<pinref part="PCB1" gate="JP1" pin="PIN_B5"/>
</segment>
</net>
<net name="SPI_MISO" class="0">
<segment>
<wire x1="60.96" y1="58.42" x2="60.96" y2="68.58" width="0.1524" layer="91"/>
<wire x1="60.96" y1="68.58" x2="147.32" y2="68.58" width="0.1524" layer="91"/>
<label x="114.3" y="68.58" size="1.778" layer="95"/>
<pinref part="PCB2" gate="G$1" pin="12(MISO)"/>
<pinref part="PCB1" gate="JP1" pin="PIN_B4"/>
</segment>
</net>
<net name="SPI_MOSI" class="0">
<segment>
<wire x1="63.5" y1="58.42" x2="63.5" y2="71.12" width="0.1524" layer="91"/>
<wire x1="63.5" y1="71.12" x2="147.32" y2="71.12" width="0.1524" layer="91"/>
<label x="114.3" y="71.12" size="1.778" layer="95"/>
<pinref part="PCB2" gate="G$1" pin="11(MOSI)"/>
<pinref part="PCB1" gate="JP1" pin="PIN_A3"/>
</segment>
</net>
<net name="SPI_FPGA_SS" class="0">
<segment>
<wire x1="66.04" y1="58.42" x2="66.04" y2="73.66" width="0.1524" layer="91"/>
<wire x1="66.04" y1="73.66" x2="147.32" y2="73.66" width="0.1524" layer="91"/>
<label x="114.3" y="73.66" size="1.778" layer="95"/>
<pinref part="PCB2" gate="G$1" pin="10(SS)"/>
<pinref part="PCB1" gate="JP1" pin="PIN_C3"/>
</segment>
</net>
</nets>
</sheet>
</sheets>
</schematic>
</drawing>
<compatibility>
<note version="6.3" minversion="6.2.2" severity="warning">
Since Version 6.2.2 text objects can contain more than one line,
which will not be processed correctly with this version.
</note>
</compatibility>
</eagle>
